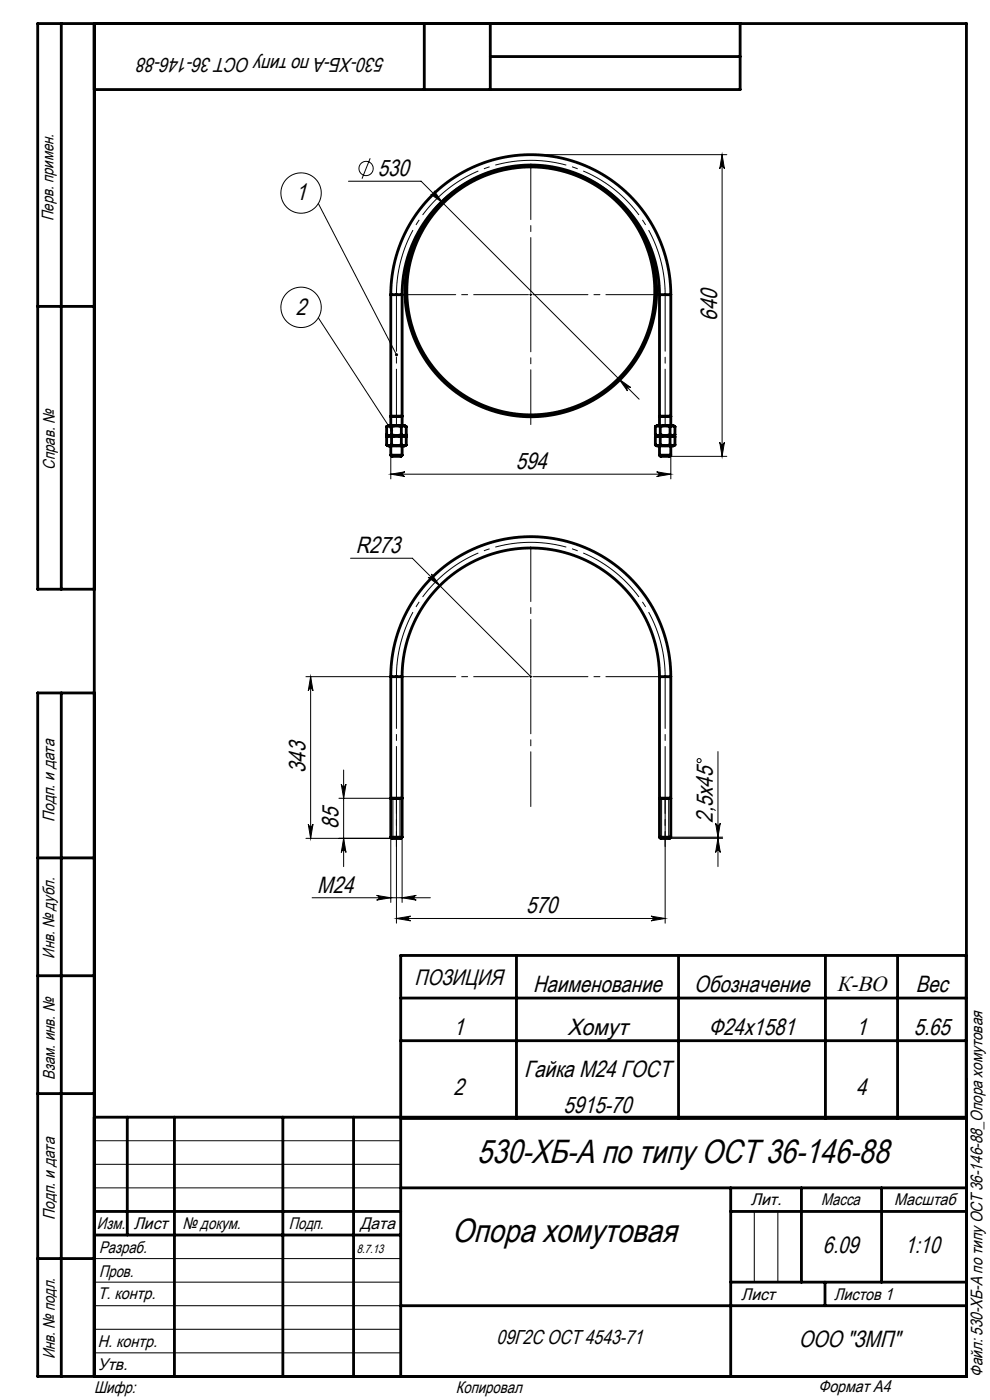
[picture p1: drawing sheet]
<svg xmlns="http://www.w3.org/2000/svg" width="210mm" height="297mm" viewBox="0 0 210 297" stroke-linecap="round" stroke-linejoin="round" font-family="sans-serif">
<g fill="none" stroke="#000" stroke-width=".21">
<path d="M73.9 38.4h15.4l46.3 46.3M78.5 33.6l-1.7 4.3M112.1 35.2h1M112.2 34.9l.7 .7M112.6 34.7v1M112.6 32.8h41.6M112.9 34.9l-.7 .7M153.2 32.8l.5 3a.5 .5 0 0 0-.5-.5 .5 .5 0 0 0-.5 .5zM153.2 32.8v64M67.5 43.2l16.6 32.1M91.4 41.2a.5 .5 0 0 0 .7 0 .5 .5 0 0 0 0-.7l1.8 2.5zM67.5 67.4l15.6 23.9"/>
<path d="M112.3 62.5h.5M112.6 62.3v.5M82.9 96.6v5M131.3 80.5l2.5 1.7a.5 .5 0 0 0-.7 0 .5 .5 0 0 0 0 .7zM142 96.8h12.2M142.3 96.6v5M152.7 93.8a.5 .5 0 0 0 .5 .5 .5 .5 0 0 0 .5-.5l-.5 3zM74.4 118.4h13.1l25.1 25.2M82.9 100.6l3-.5a.5 .5 0 0 0-.5 .5 .5 .5 0 0 0 .5 .5zM82.9 100.6h59.4M139.3 100.1l3 .5-3 .5a.5 .5 0 0 0 .5-.5 .5 .5 0 0 0-.5-.5zM91.5 121.8l1.8 2.4-2.5-1.7a.5 .5 0 0 0 .7 0 .5 .5 0 0 0 0-.7z"/>
<path d="M64.9 143.6h18M65.9 143.6v34.3M65.9 143.6l.5 3a.5 .5 0 0 0-.5-.5 .5 .5 0 0 0-.5 .5zM112.3 143.6h.5M112.6 143.3v.5M152.3 159.4v24.5M65.4 174.9a.5 .5 0 0 0 .5 .4 .5 .5 0 0 0 .5-.4l-.5 3zM71.9 169.4h11.4v8.5h-18.4M72.4 166.4a.5 .5 0 0 0 .5 .4 .5 .5 0 0 0 .5-.4l-.5 3zM72.9 177.9l.5 3a.5 .5 0 0 0-.5-.5 .5 .5 0 0 0-.5 .5zM72.9 163.4v20.5M82.9 177.6v13.9"/>
<path d="M84.1 169.4v26.5M84.8 169.4v8.5M85.3 177.6v13.9M140.3 169.4v8.5M141.1 169.4v26.5M141.8 169.4v8.5M142 177.9h11.3M142.3 177.6h11M151.8 174.6a.5 .5 0 0 0 .5 .5 .5 .5 0 0 0 .5-.5l-.5 3zM152.3 177.9l.5 3a.5 .5 0 0 0-.5-.5 .5 .5 0 0 0-.5 .5zM66.2 190.5h25.1M79.9 190l3 .5-3 .5a.5 .5 0 0 0 .5-.5 .5 .5 0 0 0-.5-.5z"/>
<path d="M84.1 194.9l3-.5a.5 .5 0 0 0-.5 .5 .5 .5 0 0 0 .5 .5zM84.1 194.9h57M85.3 190.5l3-.5a.5 .5 0 0 0-.5 .5 .5 .5 0 0 0 .5 .5zM138.1 194.4l3 .5-3 .5a.5 .5 0 0 0 .5-.5 .5 .5 0 0 0-.5-.5zM20 242h65M20 247h65M20 252h65M160 257v15M165 257v15M20 277h65M20 272h65M20 267h65"/>
<path d="M20 287h65M20 282h65"/>
<circle cx="77.7" cy="35.7" r="1.51"/>
<circle cx="63.9" cy="41" r="4.3"/>
<circle cx="63.9" cy="65.2" r="4.3"/>
<circle cx="148.3" cy="161.4" r=".43"/>
</g>
<path d="M83.1 177.9h1.9M140.1 177.9h1.9" fill="none" stroke="#000" stroke-width=".6" stroke-linecap="butt"/>
<path d="M141.1 62.5a28.5 28.5 0 0 0-28.5-28.5 28.5 28.5 0 0 0-28.5 28.5M141.1 143.6a28.5 28.5 0 0 0-28.5-28.5 28.5 28.5 0 0 0-28.5 28.5" fill="none" stroke="#000" stroke-width=".21" stroke-dasharray="15.2 1.3 1.3 1.3" stroke-dashoffset="1" stroke-linecap="butt"/>
<circle cx="112.6" cy="61.7" r="26.5" fill="none" stroke="#000" stroke-width="1" stroke-linecap="butt"/>
<g fill="none" stroke="#000" stroke-width=".6">
<path d="M13 5v120M20 5v287M90 5v14M104 5v14M104 12h53M157 5v14h-137M8 65h12M82.9 62.5a29.7 29.7 0 0 1 29.7-29.7 29.7 29.7 0 0 1 29.7 29.7M82.9 62.5h2.4M82.9 62.5v27.8M85.3 62.5a27.3 27.3 0 0 1 27.3-27.3 27.3 27.3 0 0 1 27.3 27.3M85.3 62.5v27.8"/>
<path d="M139.9 62.5h2.4M139.9 62.5v27.8M142.3 62.5v27.8M82 94.4l.4 .2h3.4l.4-.2M82 94.4a.92 .92 0 0 0 1.1 0M82 92.7a.92 .92 0 0 1 1.1 0M82 92.2a.92 .92 0 0 0 1.1 0M82 90.5l.4-.2h3.4l.4 .2M82 90.5a.92 .92 0 0 1 1.1 0M82 92.2l.4 .2M82 90.5v1.7M82 92.7v1.7"/>
<path d="M82.4 92.4h3.4M82.4 92.4l-.4 .3M82.9 88.3h2.4zM82.9 96.6l.2 .2h1.9l.3-.2M82.9 96.6h2.4M82.9 94.6v2M83.1 94.4l.7 .1 1.3-.1M83.1 92.7l.7-.2 1.3 .2M83.1 92.2l.7 .2 1.3-.2M83.1 90.5l.7-.1 1.3 .1M83.1 90.5v1.7M83.1 92.7v1.7"/>
<path d="M85.1 94.4a.92 .92 0 0 0 1.1 0M85.1 92.7a.92 .92 0 0 1 1.1 0M85.1 92.2a.92 .92 0 0 0 1.1 0M85.1 90.5a.92 .92 0 0 1 1.1 0M85.1 90.5v1.7M85.1 92.7v1.7M85.3 94.6v2M85.8 92.4l.4 .3M86.2 92.2l-.4 .2M86.2 90.5v1.7M86.2 92.7v1.7M139 94.4l.4 .2h3.4l.4-.2"/>
<path d="M139 94.4a.92 .92 0 0 0 1.1 0M139 92.7a.92 .92 0 0 1 1.1 0M139 90.5l.4-.2h3.4l.4 .2M139 90.5a.92 .92 0 0 1 1.1 0M139 92.2a.92 .92 0 0 0 1.1 0M139 92.2l.4 .2M139 90.5v1.7M139 92.7v1.7M139.4 92.4h3.4M139.4 92.4l-.4 .3M139.9 88.3h2.4zM139.9 96.6h2.4"/>
<path d="M139.9 96.6l.2 .2h1.9l.3-.2M139.9 94.6v2M140.1 94.4l.7 .1 1.3-.1M140.1 92.7l.7-.2 1.3 .2M140.1 90.5l.7-.1 1.3 .1M140.1 92.2l.7 .2 1.3-.2M140.1 90.5v1.7M140.1 92.7v1.7M142.1 94.4a.92 .92 0 0 0 1.1 0M142.1 92.7a.92 .92 0 0 1 1.1 0M142.1 90.5a.92 .92 0 0 1 1.1 0M142.1 92.2a.92 .92 0 0 0 1.1 0"/>
<path d="M142.1 90.5v1.7M142.1 92.7v1.7M142.3 94.6v2M142.8 92.4l.4 .3M143.2 92.2l-.4 .2M143.2 90.5v1.7M143.2 92.7v1.7M20 125h-12v-120h197v287h-197v-145h12M13 147v145M82.9 143.6a29.7 29.7 0 0 1 29.7-29.7 29.7 29.7 0 0 1 29.7 29.7M82.9 143.6h2.4M82.9 143.6v34"/>
<path d="M85.3 143.6a27.3 27.3 0 0 1 27.3-27.3 27.3 27.3 0 0 1 27.3 27.3M85.3 143.6v34M139.9 143.6h2.4M139.9 143.6v34M142.3 143.6v34M82.9 177.6l.2 .3h1.9M82.9 177.6h2.4M82.9 169.4h2.4zM85 177.9h.1M85.3 177.6l-.3 .3M139.9 169.4h2.4zM139.9 177.6h2.4"/>
<path d="M139.9 177.6l.2 .3h1.9M142 177.9h.1M142.3 177.6l-.3 .3M8 182h12M8 207h12M85 211.7h120M109.6 202.7v34.6M143.9 202.7v34.6M175.1 202.7v34.6M190.4 202.7v34.6M8 232h12M20 237h185"/>
<path d="M27 237v25M37 237v55M60 237v55M75 237v55M85 237.3h120v-34.6h-120v89.3M85 220.8h120M20 257h65M85 252h120M155 252v40M155 257h50M170 252v20M187 252v20"/>
<path d="M8 267h12M20 262h65M85 277h120M155 272h50M175 272v5"/>
</g>
<path d="M112.1 62.5h-27.1M112.6 62v-27M112.6 63v27.1M113.1 62.5h27M112.1 143.6h-27.1M112.6 143.1v-27.1M112.6 144.1v27M113.1 143.6h27" fill="none" stroke="#000" stroke-width=".21" stroke-dasharray="15.2 1.3 1.3 1.3" stroke-dashoffset="3.6"/>
<path d="M84.1 90.3v-27.8M141.1 90.3v-27.8" fill="none" stroke="#000" stroke-width=".21" stroke-dasharray="15.2 1.3 1.3 1.3" stroke-dashoffset="3.2"/>
<path d="M84.1 169.4v-25.8M141.1 169.4v-25.8" fill="none" stroke="#000" stroke-width=".21" stroke-dasharray="15.2 1.3 1.3 1.3" stroke-dashoffset="4.2"/>
<path d="M84.1 179.6v-10.2M141.1 179.6v-10.2" fill="none" stroke="#000" stroke-width=".21" stroke-dasharray="15.2 1.3 1.3 1.3" stroke-dashoffset="12"/>
<g fill="#000">
<path d="M83.9 75v.5l.4 .1-.2-.3 .2 .2 .1-.2-.1-.3zM82.8 91v.5l.4 .1-.1-.3 .2 .2v-.4z"/>
<path d="M131.3 80.5l1.8 2.4a.5 .5 0 0 1 0-.7 .5 .5 0 0 1 .7 0zM92.1 40.5a.5 .5 0 0 1 0 .7 .5 .5 0 0 1-.7 0l2.5 1.8z"/>
<path d="M152.7 93.8a.5 .5 0 0 0 .5 .5 .5 .5 0 0 0 .5-.5l-.5 3zM153.2 32.8l.5 3a.5 .5 0 0 0-.5-.5 .5 .5 0 0 0-.5 .5z"/>
<path d="M82.9 100.6l3-.5a.5 .5 0 0 0-.5 .5 .5 .5 0 0 0 .5 .5zM139.3 100.1l3 .5-3 .5a.5 .5 0 0 0 .5-.5 .5 .5 0 0 0-.5-.5zM91.5 121.8a.5 .5 0 0 1 0 .7 .5 .5 0 0 1-.7 0l2.5 1.7z"/>
<path d="M72.4 166.4a.5 .5 0 0 0 .5 .4 .5 .5 0 0 0 .5-.4l-.5 3zM72.9 177.9l.5 3a.5 .5 0 0 0-.5-.5 .5 .5 0 0 0-.5 .5zM65.9 143.6l.5 3a.5 .5 0 0 0-.5-.5 .5 .5 0 0 0-.5 .5zM65.4 174.9a.5 .5 0 0 0 .5 .4 .5 .5 0 0 0 .5-.4l-.5 3zM151.8 174.6a.5 .5 0 0 0 .5 .5 .5 .5 0 0 0 .5-.5l-.5 3zM152.3 177.9l.5 3a.5 .5 0 0 0-.5-.5 .5 .5 0 0 0-.5 .5z"/>
<path d="M79.9 190l3 .5-3 .5a.5 .5 0 0 0 .5-.5 .5 .5 0 0 0-.5-.5zM85.3 190.5l3-.5a.5 .5 0 0 0-.5 .5 .5 .5 0 0 0 .5 .5z"/>
<path d="M84.1 194.9l3-.5a.5 .5 0 0 0-.5 .5 .5 .5 0 0 0 .5 .5zM138.1 194.4l3 .5-3 .5a.5 .5 0 0 0 .5-.5 .5 .5 0 0 0-.5-.5z"/>
</g>
<g font-size="7.1">
<text x="101.3" y="246.8">530-ХБ-А по типу ОСТ 36-146-88</text>
<text x="95.9" y="263.4">Опора хомутовая</text>
</g>
<g font-size="5">
<text x="80.2" y="37.4">530</text>
<text x="62.8" y="42.5">1</text>
<text x="62.8" y="66.8">2</text>
<text x="152.1" y="68" transform="rotate(-90 152.1 68)">640</text>
<text x="109.4" y="99.5">594</text>
<text x="75.4" y="117.4">R273</text>
<text x="64.8" y="164" transform="rotate(-90 64.8 164)">343</text>
<text x="71.8" y="175.8" transform="rotate(-90 71.8 175.8)">85</text>
<text x="151.2" y="174.5" transform="rotate(-90 151.2 174.5)">2,5х45</text>
<text x="67.3" y="189.4">М24</text>
<text x="111.6" y="193.8">570</text>
<text x="113.1" y="210.4">Наименование</text>
<text x="147.3" y="210.4">Обозначение</text>
<text x="194.3" y="210.4">Вес</text>
<text x="96.2" y="219.5">1</text>
<text x="120.3" y="219.5">Хомут</text>
<text x="150.4" y="219.5">Ф24х1581</text>
<text x="181.6" y="219.5">1</text>
<text x="193.8" y="219.5">5.65</text>
<text x="96.2" y="232.2">2</text>
<text x="111.2" y="228.4">Гайка M24 ГОСТ</text>
<text x="181.6" y="232.2">4</text>
<text x="119.5" y="236.1">5915-70</text>
<text x="174.6" y="265.9">6.09</text>
<text x="192" y="265.9">1:10</text>
<text x="169.4" y="285.8">ООО &quot;ЗМП&quot;</text>
</g>
<g font-size="4.7">
<text x="88" y="208.9">ПОЗИЦИЯ</text>
<text x="177.5" y="210.3">К-ВО</text>
</g>
<g font-size="4.3">
<text x="81.7" y="12.4" transform="rotate(-180 81.7 12.4)">530-ХБ-А по типу ОСТ 36-146-88</text>
<text x="105.3" y="285.1">09Г2С ОСТ 4543-71</text>
</g>
<g font-size="3.6">
<text x="11.4" y="46.9" transform="rotate(-90 11.4 46.9)">Перв. примен.</text>
<text x="11.6" y="99.6" transform="rotate(-90 11.6 99.6)">Справ. №</text>
<text x="11.5" y="174.4" transform="rotate(-90 11.5 174.4)">Подп. и дата</text>
<text x="11.6" y="203.4" transform="rotate(-90 11.6 203.4)">Инв. № дубл.</text>
<text x="11.6" y="229" transform="rotate(-90 11.6 229)">Взам. инв. №</text>
<text x="159.2" y="255.7">Лит.</text>
<text x="174.2" y="255.7">Масса</text>
<text x="189.7" y="255.7">Масштаб</text>
<text x="11.7" y="258.8" transform="rotate(-90 11.7 258.8)">Подп. и дата</text>
<text x="20.6" y="260.6">Изм.</text>
<text x="28.4" y="260.6">Лист</text>
<text x="38.7" y="260.6">№ докум.</text>
<text x="61.3" y="260.7">Подп.</text>
<text x="76.4" y="260.7">Дата</text>
<text x="21" y="265.7">Разраб.</text>
<text x="20.7" y="275.5">Т. контр.</text>
<text x="21" y="270.9">Пров.</text>
<text x="157.2" y="275.7">Лист</text>
<text x="176.9" y="275.7">Листов 1</text>
<text x="20.7" y="285.8">Н. контр.</text>
<text x="11.6" y="288.4" transform="rotate(-90 11.6 288.4)">Инв. № подл.</text>
<text x="20.7" y="290.5">Утв.</text>
<text x="208.4" y="292.1" transform="rotate(-90 208.4 292.1)">Файл: 530-ХБ-А по типу ОСТ 36-146-88_Опора хомутовая</text>
<text x="20" y="295.5">Шифр:</text>
<text x="96.7" y="295.4">Копировал</text>
<text x="173.6" y="295.2">Формат A4</text>
</g>
<text font-size="2.6" x="75.7" y="265.8">8.7.13</text>
</svg>
